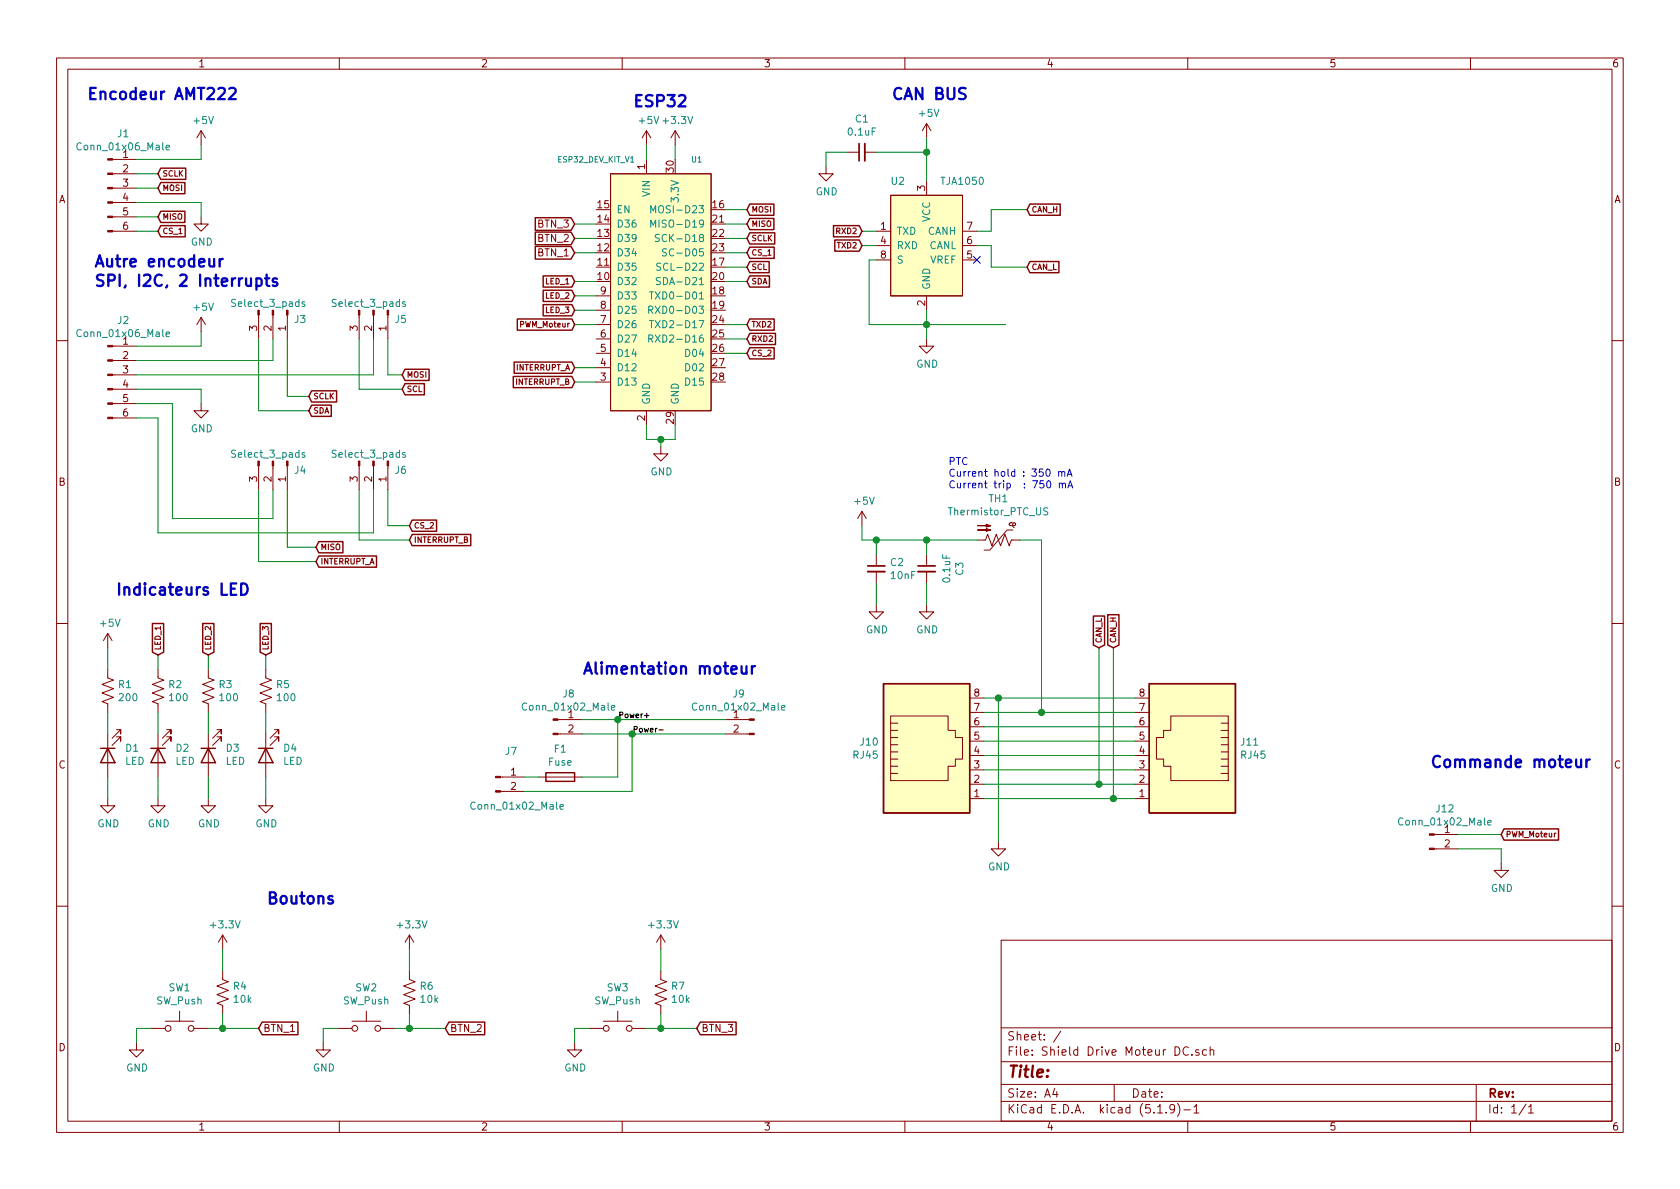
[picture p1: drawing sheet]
EESchema Schematic File Version 4
EELAYER 30 0
EELAYER END
$Descr A4 11693 8268
encoding utf-8
Sheet 1 1
Title ""
Date ""
Rev ""
Comp ""
Comment1 ""
Comment2 ""
Comment3 ""
Comment4 ""
$EndDescr
$Comp
L 1_My_Lib_ER:TJA1050 U2
U 1 1
P 6450 1700
F 0 "U2" H 6250 2150 50  0000 C CNN
F 1 "TJA1050" H 6700 2150 50  0000 C CNN
F 2 "Package_SO:SO-8_3.9x4.9mm_P1.27mm" H 6200 2100 50  0001 C CNN
F 3 "https://www.digikey.ca/en/products/detail/nxp-usa-inc/TJA1050T-CM-118/4020551" H 6200 2100 50  0001 C CNN
	1    6450 1700
	1    0    0    -1  
$EndComp
$Comp
L power:+5V #PWR022
U 1 1
P 6450 950
F 0 "#PWR022" H 6450 800 50  0001 C CNN
F 1 "+5V" H 6465 1123 50  0000 C CNN
F 2 "" H 6450 950 50  0001 C CNN
F 3 "" H 6450 950 50  0001 C CNN
	1    6450 950 
	1    0    0    -1  
$EndComp
$Comp
L power:GND #PWR023
U 1 1
P 6450 2350
F 0 "#PWR023" H 6450 2100 50  0001 C CNN
F 1 "GND" H 6455 2177 50  0000 C CNN
F 2 "" H 6450 2350 50  0001 C CNN
F 3 "" H 6450 2350 50  0001 C CNN
	1    6450 2350
	1    0    0    -1  
$EndComp
NoConn ~ 6800 1800
Wire Wire Line
	6450 1050 6450 950 
Connection ~ 6450 1050
Wire Wire Line
	6450 1050 6450 1250
Wire Wire Line
	6450 2150 6450 2250
Wire Wire Line
	7000 2250 6450 2250
Connection ~ 6450 2250
Wire Wire Line
	6450 2250 6450 2350
Wire Wire Line
	6800 1600 6900 1600
Wire Wire Line
	6900 1600 6900 1450
Wire Wire Line
	6800 1700 6900 1700
Wire Wire Line
	6900 1700 6900 1850
$Comp
L power:GND #PWR019
U 1 1
P 5750 1150
F 0 "#PWR019" H 5750 900 50  0001 C CNN
F 1 "GND" H 5755 977 50  0000 C CNN
F 2 "" H 5750 1150 50  0001 C CNN
F 3 "" H 5750 1150 50  0001 C CNN
	1    5750 1150
	1    0    0    -1  
$EndComp
Wire Wire Line
	5750 1050 5750 1150
Wire Wire Line
	6100 1800 6050 1800
Wire Wire Line
	6050 1800 6050 2250
Wire Wire Line
	6050 2250 6450 2250
Text Notes 6200 700  0    79   ~ 16
CAN BUS
Text GLabel 1100 1200 2    39   Input ~ 8
SCLK
Text GLabel 1100 1300 2    39   Input ~ 8
MOSI
Text GLabel 1100 1500 2    39   Input ~ 8
MISO
$Comp
L Connector:Conn_01x06_Male J1
U 1 1
P 750 1300
F 0 "J1" H 858 1681 50  0000 C CNN
F 1 "Conn_01x06_Male" H 858 1590 50  0000 C CNN
F 2 "1_My_Lib_FootPrint_ER:JST-6-Pos-Horizontal" H 750 1300 50  0001 C CNN
F 3 "https://www.digikey.ca/en/products/detail/molex/0022232061/26675" H 750 1300 50  0001 C CNN
	1    750  1300
	1    0    0    -1  
$EndComp
Text GLabel 1100 1600 2    39   Input ~ 8
CS_1
Wire Wire Line
	950  1600 1100 1600
Wire Wire Line
	1100 1500 950  1500
Wire Wire Line
	1100 1300 950  1300
Wire Wire Line
	950  1200 1100 1200
$Comp
L power:GND #PWR06
U 1 1
P 1400 1500
F 0 "#PWR06" H 1400 1250 50  0001 C CNN
F 1 "GND" H 1405 1327 50  0000 C CNN
F 2 "" H 1400 1500 50  0001 C CNN
F 3 "" H 1400 1500 50  0001 C CNN
	1    1400 1500
	1    0    0    -1  
$EndComp
$Comp
L power:+5V #PWR05
U 1 1
P 1400 1000
F 0 "#PWR05" H 1400 850 50  0001 C CNN
F 1 "+5V" H 1415 1173 50  0000 C CNN
F 2 "" H 1400 1000 50  0001 C CNN
F 3 "" H 1400 1000 50  0001 C CNN
	1    1400 1000
	1    0    0    -1  
$EndComp
Wire Wire Line
	1400 1000 1400 1100
Wire Wire Line
	1400 1100 950  1100
Wire Wire Line
	1400 1500 1400 1400
Wire Wire Line
	1400 1400 950  1400
$Comp
L 1_My_Lib_ER:ESP32_DEV_KIT_V1 U1
U 1 1
P 4600 2150
F 0 "U1" H 4850 3200 39  0000 C CNN
F 1 "ESP32_DEV_KIT_V1" H 4150 3200 39  0000 C CNN
F 2 "1_My_Lib_FootPrint_ER:MODULE_DEVKIT_V1_ESP32-WROOM-32" H 5150 3150 39  0001 C CNN
F 3 "" H 5150 3150 39  0001 C CNN
	1    4600 2150
	1    0    0    -1  
$EndComp
Text Notes 600  700  0    79   ~ 16
Encodeur AMT222
Text GLabel 2150 2850 2    39   Input ~ 8
SDA
Text GLabel 2800 2700 2    39   Input ~ 8
SCL
Wire Wire Line
	5200 2250 5050 2250
Wire Wire Line
	5200 2350 5050 2350
Wire Wire Line
	6100 1600 6000 1600
Wire Wire Line
	6000 1700 6100 1700
Text GLabel 5200 1650 2    39   Input ~ 8
SCLK
Text GLabel 5200 1450 2    39   Input ~ 8
MOSI
Text GLabel 5200 1550 2    39   Input ~ 8
MISO
Text GLabel 5200 1750 2    39   Input ~ 8
CS_1
Text GLabel 5200 1950 2    39   Input ~ 8
SDA
Text GLabel 5200 1850 2    39   Input ~ 8
SCL
Wire Wire Line
	5050 1450 5200 1450
Wire Wire Line
	5050 1550 5200 1550
Wire Wire Line
	5050 1650 5200 1650
Wire Wire Line
	5050 1750 5200 1750
Wire Wire Line
	5050 1850 5200 1850
Wire Wire Line
	5050 1950 5200 1950
Text GLabel 2200 3900 2    39   Input ~ 8
INTERRUPT_A
Text GLabel 2850 3750 2    39   Input ~ 8
INTERRUPT_B
Text GLabel 4000 2550 0    39   Input ~ 8
INTERRUPT_A
Text GLabel 4000 2650 0    39   Input ~ 8
INTERRUPT_B
Wire Wire Line
	4000 1550 4150 1550
Wire Wire Line
	4150 1650 4000 1650
Wire Wire Line
	4000 1750 4150 1750
Wire Wire Line
	4150 2550 4000 2550
Wire Wire Line
	4000 2650 4150 2650
$Comp
L Connector:Conn_01x02_Male J8
U 1 1
P 3850 5000
F 0 "J8" H 3958 5181 50  0000 C CNN
F 1 "Conn_01x02_Male" H 3958 5090 50  0000 C CNN
F 2 "1_My_Lib_FootPrint_ER:AMASS_XT60PW-M" H 3850 5000 50  0001 C CNN
F 3 "https://www.digikey.ca/en/products/detail/sparkfun-electronics/PRT-10474/8258064" H 3850 5000 50  0001 C CNN
	1    3850 5000
	1    0    0    -1  
$EndComp
Wire Wire Line
	5050 5000 4300 5000
Wire Wire Line
	4050 5100 4400 5100
Wire Wire Line
	4300 5000 4300 5400
Wire Wire Line
	4300 5400 4050 5400
Connection ~ 4300 5000
Wire Wire Line
	4300 5000 4050 5000
Wire Wire Line
	4400 5500 4400 5100
Connection ~ 4400 5100
Wire Wire Line
	4400 5100 5050 5100
Text Label 4300 5000 0    39   ~ 8
Power+
Text Label 4400 5100 0    39   ~ 8
Power-
Text GLabel 7150 1450 2    39   Input ~ 8
CAN_H
Text GLabel 7150 1850 2    39   Input ~ 8
CAN_L
$Comp
L power:GND #PWR026
U 1 1
P 10450 6000
F 0 "#PWR026" H 10450 5750 50  0001 C CNN
F 1 "GND" H 10455 5827 50  0000 C CNN
F 2 "" H 10450 6000 50  0001 C CNN
F 3 "" H 10450 6000 50  0001 C CNN
	1    10450 6000
	1    0    0    -1  
$EndComp
Text GLabel 10450 5800 2    39   Input ~ 8
PWM_Moteur
Wire Wire Line
	10450 5800 10150 5800
Wire Wire Line
	10150 5900 10450 5900
Wire Wire Line
	10450 5900 10450 6000
Text GLabel 4000 2250 0    39   Input ~ 8
PWM_Moteur
Wire Wire Line
	4000 2150 4150 2150
$Comp
L power:GND #PWR025
U 1 1
P 6950 5850
F 0 "#PWR025" H 6950 5600 50  0001 C CNN
F 1 "GND" H 6955 5677 50  0000 C CNN
F 2 "" H 6950 5850 50  0001 C CNN
F 3 "" H 6950 5850 50  0001 C CNN
	1    6950 5850
	1    0    0    -1  
$EndComp
Text GLabel 7750 4500 1    39   Input ~ 8
CAN_H
Text GLabel 7650 4500 1    39   Input ~ 8
CAN_L
$Comp
L Device:C_Small C1
U 1 1
P 6000 1050
F 0 "C1" V 6229 1050 50  0000 C CNN
F 1 "0.1uF" V 6138 1050 50  0000 C CNN
F 2 "Capacitor_SMD:C_0603_1608Metric_Pad1.08x0.95mm_HandSolder" H 6000 1050 50  0001 C CNN
F 3 "https://www.digikey.ca/en/products/detail/yageo/CC0603ZRY5V9BB104/2103081" H 6000 1050 50  0001 C CNN
	1    6000 1050
	0    -1   -1   0   
$EndComp
Wire Wire Line
	5750 1050 5900 1050
Wire Wire Line
	6100 1050 6450 1050
$Comp
L Device:C_Small C2
U 1 1
P 6100 3950
F 0 "C2" H 6008 3996 50  0000 R CNN
F 1 "10nF" H 6008 3905 50  0000 R CNN
F 2 "Capacitor_SMD:C_0603_1608Metric_Pad1.08x0.95mm_HandSolder" H 6100 3950 50  0001 C CNN
F 3 "https://www.digikey.ca/en/products/detail/yageo/CC0603KRX7R9BB103/302819" H 6100 3950 50  0001 C CNN
	1    6100 3950
	-1   0    0    -1  
$EndComp
$Comp
L power:GND #PWR021
U 1 1
P 6100 4200
F 0 "#PWR021" H 6100 3950 50  0001 C CNN
F 1 "GND" H 6105 4027 50  0000 C CNN
F 2 "" H 6100 4200 50  0001 C CNN
F 3 "" H 6100 4200 50  0001 C CNN
	1    6100 4200
	1    0    0    -1  
$EndComp
$Comp
L power:GND #PWR024
U 1 1
P 6450 4200
F 0 "#PWR024" H 6450 3950 50  0001 C CNN
F 1 "GND" H 6455 4027 50  0000 C CNN
F 2 "" H 6450 4200 50  0001 C CNN
F 3 "" H 6450 4200 50  0001 C CNN
	1    6450 4200
	1    0    0    -1  
$EndComp
Wire Wire Line
	6100 4200 6100 4050
Wire Wire Line
	6450 4200 6450 4050
Wire Wire Line
	6100 3850 6100 3750
Wire Wire Line
	6450 3750 6450 3850
$Comp
L power:+5V #PWR020
U 1 1
P 6000 3650
F 0 "#PWR020" H 6000 3500 50  0001 C CNN
F 1 "+5V" H 6015 3823 50  0000 C CNN
F 2 "" H 6000 3650 50  0001 C CNN
F 3 "" H 6000 3650 50  0001 C CNN
	1    6000 3650
	1    0    0    -1  
$EndComp
Wire Wire Line
	6000 3650 6000 3750
Wire Wire Line
	6000 3750 6100 3750
Connection ~ 6100 3750
$Comp
L power:+5V #PWR015
U 1 1
P 4500 1000
F 0 "#PWR015" H 4500 850 50  0001 C CNN
F 1 "+5V" H 4515 1173 50  0000 C CNN
F 2 "" H 4500 1000 50  0001 C CNN
F 3 "" H 4500 1000 50  0001 C CNN
	1    4500 1000
	1    0    0    -1  
$EndComp
$Comp
L power:GND #PWR016
U 1 1
P 4600 3100
F 0 "#PWR016" H 4600 2850 50  0001 C CNN
F 1 "GND" H 4605 2927 50  0000 C CNN
F 2 "" H 4600 3100 50  0001 C CNN
F 3 "" H 4600 3100 50  0001 C CNN
	1    4600 3100
	1    0    0    -1  
$EndComp
Wire Wire Line
	4500 2950 4500 3050
Wire Wire Line
	4600 3050 4600 3100
Wire Wire Line
	4600 3050 4700 3050
Wire Wire Line
	4700 3050 4700 2950
Connection ~ 4600 3050
Wire Wire Line
	4500 3050 4600 3050
Wire Wire Line
	4500 1000 4500 1100
$Comp
L Device:LED D1
U 1 1
P 750 5250
F 0 "D1" V 697 5132 50  0000 R CNN
F 1 "LED" V 788 5132 50  0000 R CNN
F 2 "LED_SMD:LED_0805_2012Metric_Pad1.15x1.40mm_HandSolder" H 750 5250 50  0001 C CNN
F 3 "https://www.we-online.com/components/products/datasheet/150080VS75000.pdf" H 750 5250 50  0001 C CNN
	1    750  5250
	0    -1   1    0   
$EndComp
$Comp
L Device:R_US R1
U 1 1
P 750 4800
F 0 "R1" H 818 4846 50  0000 L CNN
F 1 "200" H 818 4755 50  0000 L CNN
F 2 "Resistor_SMD:R_0805_2012Metric_Pad1.20x1.40mm_HandSolder" V 790 4790 50  0001 C CNN
F 3 "https://www.digikey.ca/en/products/detail/yageo/AC0805FR-07200RL/5896662" H 750 4800 50  0001 C CNN
	1    750  4800
	1    0    0    -1  
$EndComp
$Comp
L power:+5V #PWR01
U 1 1
P 750 4500
F 0 "#PWR01" H 750 4350 50  0001 C CNN
F 1 "+5V" H 765 4673 50  0000 C CNN
F 2 "" H 750 4500 50  0001 C CNN
F 3 "" H 750 4500 50  0001 C CNN
	1    750  4500
	1    0    0    -1  
$EndComp
Wire Wire Line
	750  4500 750  4650
Wire Wire Line
	750  4950 750  5100
$Comp
L power:GND #PWR02
U 1 1
P 750 5550
F 0 "#PWR02" H 750 5300 50  0001 C CNN
F 1 "GND" H 755 5377 50  0000 C CNN
F 2 "" H 750 5550 50  0001 C CNN
F 3 "" H 750 5550 50  0001 C CNN
	1    750  5550
	1    0    0    -1  
$EndComp
Wire Wire Line
	750  5400 750  5550
$Comp
L Device:R_US R2
U 1 1
P 1100 4800
F 0 "R2" H 1168 4846 50  0000 L CNN
F 1 "100" H 1168 4755 50  0000 L CNN
F 2 "Resistor_SMD:R_0805_2012Metric_Pad1.20x1.40mm_HandSolder" V 1140 4790 50  0001 C CNN
F 3 "https://www.digikey.ca/en/products/detail/yageo/RC0805FR-07100RL/727543" H 1100 4800 50  0001 C CNN
	1    1100 4800
	1    0    0    -1  
$EndComp
$Comp
L Device:R_US R3
U 1 1
P 1450 4800
F 0 "R3" H 1518 4846 50  0000 L CNN
F 1 "100" H 1518 4755 50  0000 L CNN
F 2 "Resistor_SMD:R_0805_2012Metric_Pad1.20x1.40mm_HandSolder" V 1490 4790 50  0001 C CNN
F 3 "https://www.digikey.ca/en/products/detail/yageo/RC0805FR-07100RL/727543" H 1450 4800 50  0001 C CNN
	1    1450 4800
	1    0    0    -1  
$EndComp
$Comp
L power:GND #PWR04
U 1 1
P 1100 5550
F 0 "#PWR04" H 1100 5300 50  0001 C CNN
F 1 "GND" H 1105 5377 50  0000 C CNN
F 2 "" H 1100 5550 50  0001 C CNN
F 3 "" H 1100 5550 50  0001 C CNN
	1    1100 5550
	1    0    0    -1  
$EndComp
Wire Wire Line
	1100 5400 1100 5550
$Comp
L power:GND #PWR09
U 1 1
P 1450 5550
F 0 "#PWR09" H 1450 5300 50  0001 C CNN
F 1 "GND" H 1455 5377 50  0000 C CNN
F 2 "" H 1450 5550 50  0001 C CNN
F 3 "" H 1450 5550 50  0001 C CNN
	1    1450 5550
	1    0    0    -1  
$EndComp
Wire Wire Line
	1450 5400 1450 5550
Wire Wire Line
	1100 4950 1100 5100
Wire Wire Line
	1450 4950 1450 5100
Text GLabel 1100 4550 1    39   Input ~ 8
LED_1
Text GLabel 1450 4550 1    39   Input ~ 8
LED_2
Wire Wire Line
	1100 4550 1100 4650
Wire Wire Line
	1450 4550 1450 4650
Text GLabel 4000 1950 0    39   Input ~ 8
LED_1
Text GLabel 4000 2050 0    39   Input ~ 8
LED_2
Wire Wire Line
	4000 2050 4150 2050
Wire Wire Line
	4150 1950 4000 1950
Text Notes 800  4150 0    79   ~ 16
Indicateurs LED
$Comp
L Device:LED D2
U 1 1
P 1100 5250
F 0 "D2" V 1047 5132 50  0000 R CNN
F 1 "LED" V 1138 5132 50  0000 R CNN
F 2 "1_My_Lib_FootPrint_ER:LED_0805_HandSolder" H 1100 5250 50  0001 C CNN
F 3 "https://www.we-online.com/components/products/datasheet/150080VS75000.pdf" H 1100 5250 50  0001 C CNN
	1    1100 5250
	0    -1   1    0   
$EndComp
$Comp
L Device:LED D3
U 1 1
P 1450 5250
F 0 "D3" V 1397 5132 50  0000 R CNN
F 1 "LED" V 1488 5132 50  0000 R CNN
F 2 "1_My_Lib_FootPrint_ER:LED_0805_HandSolder" H 1450 5250 50  0001 C CNN
F 3 "https://www.we-online.com/components/products/datasheet/150080VS75000.pdf" H 1450 5250 50  0001 C CNN
	1    1450 5250
	0    -1   1    0   
$EndComp
$Comp
L Connector:Conn_01x02_Male J12
U 1 1
P 9950 5800
F 0 "J12" H 10058 5981 50  0000 C CNN
F 1 "Conn_01x02_Male" H 10058 5890 50  0000 C CNN
F 2 "Connector_JST:JST_EH_B2B-EH-A_1x02_P2.50mm_Vertical" H 9950 5800 50  0001 C CNN
F 3 "https://www.digikey.ca/en/products/detail/molex/0022272021/1130577" H 9950 5800 50  0001 C CNN
	1    9950 5800
	1    0    0    -1  
$EndComp
$Comp
L Device:C_Small C3
U 1 1
P 6450 3950
F 0 "C3" V 6679 3950 50  0000 C CNN
F 1 "0.1uF" V 6588 3950 50  0000 C CNN
F 2 "Capacitor_SMD:C_0603_1608Metric_Pad1.08x0.95mm_HandSolder" H 6450 3950 50  0001 C CNN
F 3 "https://www.digikey.ca/en/products/detail/yageo/CC0603ZRY5V9BB104/2103081" H 6450 3950 50  0001 C CNN
	1    6450 3950
	1    0    0    -1  
$EndComp
$Comp
L Device:Fuse F1
U 1 1
P 3900 5400
F 0 "F1" V 3703 5400 50  0000 C CNN
F 1 "Fuse" V 3794 5400 50  0000 C CNN
F 2 "1_My_Lib_FootPrint_ER:FUSE_3555-2" V 3830 5400 50  0001 C CNN
F 3 "https://www.digikey.ca/en/products/detail/keystone-electronics/3555-2/2137311" H 3900 5400 50  0001 C CNN
	1    3900 5400
	0    1    1    0   
$EndComp
Wire Wire Line
	3750 5400 3650 5400
Wire Wire Line
	3650 5500 4400 5500
Connection ~ 6450 3750
Wire Wire Line
	6450 3750 6800 3750
Wire Wire Line
	6100 3750 6450 3750
Text Notes 4400 750  0    79   ~ 16
ESP32
Text GLabel 2800 2600 2    39   Input ~ 8
MOSI
Text GLabel 2200 3800 2    39   Input ~ 8
MISO
$Comp
L Connector:Conn_01x06_Male J2
U 1 1
P 750 2600
F 0 "J2" H 858 2981 50  0000 C CNN
F 1 "Conn_01x06_Male" H 858 2890 50  0000 C CNN
F 2 "1_My_Lib_FootPrint_ER:JST-6-Pos-Horizontal" H 750 2600 50  0001 C CNN
F 3 "https://www.digikey.ca/en/products/detail/molex/0022232061/26675" H 750 2600 50  0001 C CNN
	1    750  2600
	1    0    0    -1  
$EndComp
Text GLabel 2850 3650 2    39   Input ~ 8
CS_2
Wire Wire Line
	950  2900 1100 2900
$Comp
L power:GND #PWR08
U 1 1
P 1400 2800
F 0 "#PWR08" H 1400 2550 50  0001 C CNN
F 1 "GND" H 1405 2627 50  0000 C CNN
F 2 "" H 1400 2800 50  0001 C CNN
F 3 "" H 1400 2800 50  0001 C CNN
	1    1400 2800
	1    0    0    -1  
$EndComp
$Comp
L power:+5V #PWR07
U 1 1
P 1400 2300
F 0 "#PWR07" H 1400 2150 50  0001 C CNN
F 1 "+5V" H 1415 2473 50  0000 C CNN
F 2 "" H 1400 2300 50  0001 C CNN
F 3 "" H 1400 2300 50  0001 C CNN
	1    1400 2300
	1    0    0    -1  
$EndComp
Wire Wire Line
	1400 2300 1400 2400
Wire Wire Line
	1400 2400 950  2400
Wire Wire Line
	1400 2700 950  2700
Text GLabel 5200 2450 2    39   Input ~ 8
CS_2
Wire Wire Line
	5050 2450 5200 2450
Wire Wire Line
	1400 2700 1400 2800
$Comp
L Connector:Conn_01x03_Male J3
U 1 1
P 1900 2150
F 0 "J3" V 1962 2294 50  0000 L CNN
F 1 "Select_3_pads" V 1850 1850 50  0000 L CNN
F 2 "1_My_Lib_FootPrint_ER:Select_3_pads" H 1900 2150 50  0001 C CNN
F 3 "~" H 1900 2150 50  0001 C CNN
	1    1900 2150
	0    1    1    0   
$EndComp
Text GLabel 2150 2750 2    39   Input ~ 8
SCLK
Wire Wire Line
	1900 2350 1900 2500
Wire Wire Line
	950  2500 1900 2500
Wire Wire Line
	1800 2850 2150 2850
Wire Wire Line
	2150 2750 2000 2750
Wire Wire Line
	1800 2350 1800 2850
Wire Wire Line
	2000 2350 2000 2750
Wire Wire Line
	2600 2600 2600 2350
Wire Wire Line
	950  2600 2600 2600
Wire Wire Line
	2800 2600 2700 2600
Wire Wire Line
	2800 2700 2500 2700
Wire Wire Line
	2500 2700 2500 2350
Wire Wire Line
	2000 3800 2200 3800
Wire Wire Line
	2700 3400 2700 3650
Wire Wire Line
	2700 3650 2850 3650
Wire Wire Line
	950  2800 1200 2800
Wire Wire Line
	1900 3400 1900 3600
Wire Wire Line
	1900 3600 1200 3600
Wire Wire Line
	1200 2800 1200 3600
Wire Wire Line
	2600 3400 2600 3700
Wire Wire Line
	2600 3700 1100 3700
Wire Wire Line
	1100 2900 1100 3700
Wire Wire Line
	2000 3400 2000 3800
Wire Wire Line
	2200 3900 1800 3900
Wire Wire Line
	1800 3400 1800 3900
Wire Wire Line
	2850 3750 2500 3750
Wire Wire Line
	2500 3750 2500 3400
Text Notes 650  2000 0    79   ~ 16
Autre encodeur\nSPI, I2C, 2 Interrupts
$Comp
L Device:R_US R5
U 1 1
P 1850 4800
F 0 "R5" H 1918 4846 50  0000 L CNN
F 1 "100" H 1918 4755 50  0000 L CNN
F 2 "Resistor_SMD:R_0805_2012Metric_Pad1.20x1.40mm_HandSolder" V 1890 4790 50  0001 C CNN
F 3 "https://www.digikey.ca/en/products/detail/yageo/RC0805FR-07100RL/727543" H 1850 4800 50  0001 C CNN
	1    1850 4800
	1    0    0    -1  
$EndComp
$Comp
L power:GND #PWR011
U 1 1
P 1850 5550
F 0 "#PWR011" H 1850 5300 50  0001 C CNN
F 1 "GND" H 1855 5377 50  0000 C CNN
F 2 "" H 1850 5550 50  0001 C CNN
F 3 "" H 1850 5550 50  0001 C CNN
	1    1850 5550
	1    0    0    -1  
$EndComp
Wire Wire Line
	1850 5400 1850 5550
Wire Wire Line
	1850 4950 1850 5100
Text GLabel 1850 4550 1    39   Input ~ 8
LED_3
Wire Wire Line
	1850 4550 1850 4650
$Comp
L Device:LED D4
U 1 1
P 1850 5250
F 0 "D4" V 1797 5132 50  0000 R CNN
F 1 "LED" V 1888 5132 50  0000 R CNN
F 2 "1_My_Lib_FootPrint_ER:LED_0805_HandSolder" H 1850 5250 50  0001 C CNN
F 3 "https://www.we-online.com/components/products/datasheet/150080VS75000.pdf" H 1850 5250 50  0001 C CNN
	1    1850 5250
	0    -1   1    0   
$EndComp
Text GLabel 4000 2150 0    39   Input ~ 8
LED_3
Wire Wire Line
	4000 2250 4150 2250
Text Notes 9950 5350 0    79   ~ 16
Commande moteur
$Comp
L Connector:Conn_01x02_Male J7
U 1 1
P 3450 5400
F 0 "J7" H 3558 5581 50  0000 C CNN
F 1 "Conn_01x02_Male" H 3600 5200 50  0000 C CNN
F 2 "1_My_Lib_FootPrint_ER:AMASS_XT60PW-M" H 3450 5400 50  0001 C CNN
F 3 "https://www.digikey.ca/en/products/detail/sparkfun-electronics/PRT-10474/8258064" H 3450 5400 50  0001 C CNN
	1    3450 5400
	1    0    0    -1  
$EndComp
$Comp
L Connector:Conn_01x02_Male J9
U 1 1
P 5250 5000
F 0 "J9" H 5358 5181 50  0000 C CNN
F 1 "Conn_01x02_Male" H 5358 5090 50  0000 C CNN
F 2 "1_My_Lib_FootPrint_ER:AMASS_XT60PW-M" H 5250 5000 50  0001 C CNN
F 3 "https://www.digikey.ca/en/products/detail/sparkfun-electronics/PRT-10474/8258064" H 5250 5000 50  0001 C CNN
	1    5250 5000
	-1   0    0    -1  
$EndComp
Wire Wire Line
	2700 2600 2700 2350
Wire Wire Line
	6850 5450 7650 5450
Wire Wire Line
	6850 5350 7900 5350
Wire Wire Line
	6850 5250 7900 5250
Wire Wire Line
	7750 4500 7750 5550
Wire Wire Line
	6850 5550 7750 5550
Connection ~ 7750 5550
Wire Wire Line
	7750 5550 7900 5550
Wire Wire Line
	7650 4500 7650 5450
Wire Wire Line
	6850 5150 7900 5150
Wire Wire Line
	6850 4950 7250 4950
Wire Wire Line
	6850 5050 7900 5050
Wire Wire Line
	7900 4850 6950 4850
Connection ~ 7650 5450
Wire Wire Line
	7650 5450 7900 5450
Wire Wire Line
	6950 5850 6950 4850
Connection ~ 6950 4850
Wire Wire Line
	6950 4850 6850 4850
Connection ~ 7250 4950
Wire Wire Line
	7250 4950 7900 4950
Text Notes 4050 4700 0    79   ~ 16
Alimentation moteur
$Comp
L Device:Thermistor_PTC_US TH1
U 1 1
P 6950 3750
F 0 "TH1" V 6660 3750 50  0000 C CNN
F 1 "Thermistor_PTC_US" V 6751 3750 50  0000 C CNN
F 2 "Resistor_SMD:R_1206_3216Metric_Pad1.30x1.75mm_HandSolder" H 7000 3550 50  0001 L CNN
F 3 "https://www.digikey.ca/en/products/detail/bel-fuse-inc/0ZCJ0035AF2E/4156132" H 6950 3750 50  0001 C CNN
	1    6950 3750
	0    1    1    0   
$EndComp
Wire Wire Line
	7250 3750 7100 3750
Wire Wire Line
	7250 3750 7250 4950
Text Notes 6600 3400 0    50   ~ 0
PTC\nCurrent hold : 350 mA\nCurrent trip  : 750 mA
$Comp
L Connector:RJ45 J10
U 1 1
P 6450 5250
F 0 "J10" H 6120 5346 50  0000 R CNN
F 1 "RJ45" H 6120 5255 50  0000 R CNN
F 2 "Connector_RJ:RJ45_Amphenol_54602-x08_Horizontal" V 6450 5275 50  0001 C CNN
F 3 "https://www.digikey.ca/en/products/detail/amphenol-cs-fci/54601-908WPLF/1488544" V 6450 5275 50  0001 C CNN
	1    6450 5250
	1    0    0    -1  
$EndComp
$Comp
L Switch:SW_Push SW1
U 1 1
P 1250 7150
F 0 "SW1" H 1250 7435 50  0000 C CNN
F 1 "SW_Push" H 1250 7344 50  0000 C CNN
F 2 "1_My_Lib_FootPrint_ER:SW_TS09-63-25-WT-160-SMT-TR" H 1250 7350 50  0001 C CNN
F 3 "https://www.digikey.ca/en/products/detail/cui-devices/TS09-63-25-WT-160-SMT-TR/15839066" H 1250 7350 50  0001 C CNN
	1    1250 7150
	1    0    0    -1  
$EndComp
$Comp
L Device:R_US R4
U 1 1
P 1550 6900
F 0 "R4" H 1618 6946 50  0000 L CNN
F 1 "10k" H 1618 6855 50  0000 L CNN
F 2 "Resistor_SMD:R_0603_1608Metric_Pad0.98x0.95mm_HandSolder" V 1590 6890 50  0001 C CNN
F 3 "https://www.digikey.ca/en/products/detail/yageo/RC0603FR-0710KL/726880" H 1550 6900 50  0001 C CNN
	1    1550 6900
	1    0    0    -1  
$EndComp
$Comp
L power:GND #PWR03
U 1 1
P 950 7250
F 0 "#PWR03" H 950 7000 50  0001 C CNN
F 1 "GND" H 955 7077 50  0000 C CNN
F 2 "" H 950 7250 50  0001 C CNN
F 3 "" H 950 7250 50  0001 C CNN
	1    950  7250
	1    0    0    -1  
$EndComp
Wire Wire Line
	950  7250 950  7150
Wire Wire Line
	950  7150 1050 7150
Wire Wire Line
	1450 7150 1550 7150
Wire Wire Line
	1550 7150 1550 7050
Wire Wire Line
	1550 6750 1550 6600
Text GLabel 1800 7150 2    50   Input ~ 0
BTN_1
Wire Wire Line
	1800 7150 1550 7150
Connection ~ 1550 7150
$Comp
L Switch:SW_Push SW2
U 1 1
P 2550 7150
F 0 "SW2" H 2550 7435 50  0000 C CNN
F 1 "SW_Push" H 2550 7344 50  0000 C CNN
F 2 "1_My_Lib_FootPrint_ER:SW_TS09-63-25-WT-160-SMT-TR" H 2550 7350 50  0001 C CNN
F 3 "https://www.digikey.ca/en/products/detail/cui-devices/TS09-63-25-WT-160-SMT-TR/15839066" H 2550 7350 50  0001 C CNN
	1    2550 7150
	1    0    0    -1  
$EndComp
$Comp
L Device:R_US R6
U 1 1
P 2850 6900
F 0 "R6" H 2918 6946 50  0000 L CNN
F 1 "10k" H 2918 6855 50  0000 L CNN
F 2 "Resistor_SMD:R_0603_1608Metric_Pad0.98x0.95mm_HandSolder" V 2890 6890 50  0001 C CNN
F 3 "https://www.digikey.ca/en/products/detail/yageo/RC0603FR-0710KL/726880" H 2850 6900 50  0001 C CNN
	1    2850 6900
	1    0    0    -1  
$EndComp
$Comp
L power:GND #PWR012
U 1 1
P 2250 7250
F 0 "#PWR012" H 2250 7000 50  0001 C CNN
F 1 "GND" H 2255 7077 50  0000 C CNN
F 2 "" H 2250 7250 50  0001 C CNN
F 3 "" H 2250 7250 50  0001 C CNN
	1    2250 7250
	1    0    0    -1  
$EndComp
Wire Wire Line
	2250 7250 2250 7150
Wire Wire Line
	2250 7150 2350 7150
Wire Wire Line
	2750 7150 2850 7150
Wire Wire Line
	2850 7150 2850 7050
Wire Wire Line
	2850 6750 2850 6600
Text GLabel 3100 7150 2    50   Input ~ 0
BTN_2
Wire Wire Line
	3100 7150 2850 7150
Connection ~ 2850 7150
Text Notes 1850 6300 0    79   ~ 16
Boutons
Text GLabel 4000 1750 0    50   Input ~ 0
BTN_1
Text GLabel 4000 1650 0    50   Input ~ 0
BTN_2
Text GLabel 6000 1600 0    39   Input ~ 8
RXD2
Text GLabel 6000 1700 0    39   Input ~ 8
TXD2
Text GLabel 5200 2350 2    39   Input ~ 8
RXD2
Text GLabel 5200 2250 2    39   Input ~ 8
TXD2
$Comp
L Connector:RJ45 J11
U 1 1
P 8300 5250
F 0 "J11" H 7970 5346 50  0000 R CNN
F 1 "RJ45" H 7970 5255 50  0000 R CNN
F 2 "Connector_RJ:RJ45_Amphenol_54602-x08_Horizontal" V 8300 5275 50  0001 C CNN
F 3 "https://www.digikey.ca/en/products/detail/amphenol-cs-fci/54601-908WPLF/1488544" V 8300 5275 50  0001 C CNN
	1    8300 5250
	-1   0    0    -1  
$EndComp
$Comp
L power:+3.3V #PWR018
U 1 1
P 4700 1000
F 0 "#PWR018" H 4700 850 50  0001 C CNN
F 1 "+3.3V" H 4715 1173 50  0000 C CNN
F 2 "" H 4700 1000 50  0001 C CNN
F 3 "" H 4700 1000 50  0001 C CNN
	1    4700 1000
	1    0    0    -1  
$EndComp
Wire Wire Line
	4700 1000 4700 1100
$Comp
L power:+3.3V #PWR010
U 1 1
P 1550 6600
F 0 "#PWR010" H 1550 6450 50  0001 C CNN
F 1 "+3.3V" H 1565 6773 50  0000 C CNN
F 2 "" H 1550 6600 50  0001 C CNN
F 3 "" H 1550 6600 50  0001 C CNN
	1    1550 6600
	1    0    0    -1  
$EndComp
$Comp
L power:+3.3V #PWR013
U 1 1
P 2850 6600
F 0 "#PWR013" H 2850 6450 50  0001 C CNN
F 1 "+3.3V" H 2865 6773 50  0000 C CNN
F 2 "" H 2850 6600 50  0001 C CNN
F 3 "" H 2850 6600 50  0001 C CNN
	1    2850 6600
	1    0    0    -1  
$EndComp
$Comp
L Switch:SW_Push SW3
U 1 1
P 4300 7150
F 0 "SW3" H 4300 7435 50  0000 C CNN
F 1 "SW_Push" H 4300 7344 50  0000 C CNN
F 2 "1_My_Lib_FootPrint_ER:SW_TS09-63-25-WT-160-SMT-TR" H 4300 7350 50  0001 C CNN
F 3 "https://www.digikey.ca/en/products/detail/cui-devices/TS09-63-25-WT-160-SMT-TR/15839066" H 4300 7350 50  0001 C CNN
	1    4300 7150
	1    0    0    -1  
$EndComp
$Comp
L Device:R_US R7
U 1 1
P 4600 6900
F 0 "R7" H 4668 6946 50  0000 L CNN
F 1 "10k" H 4668 6855 50  0000 L CNN
F 2 "Resistor_SMD:R_0603_1608Metric_Pad0.98x0.95mm_HandSolder" V 4640 6890 50  0001 C CNN
F 3 "https://www.digikey.ca/en/products/detail/yageo/RC0603FR-0710KL/726880" H 4600 6900 50  0001 C CNN
	1    4600 6900
	1    0    0    -1  
$EndComp
$Comp
L power:GND #PWR014
U 1 1
P 4000 7250
F 0 "#PWR014" H 4000 7000 50  0001 C CNN
F 1 "GND" H 4005 7077 50  0000 C CNN
F 2 "" H 4000 7250 50  0001 C CNN
F 3 "" H 4000 7250 50  0001 C CNN
	1    4000 7250
	1    0    0    -1  
$EndComp
Wire Wire Line
	4000 7250 4000 7150
Wire Wire Line
	4000 7150 4100 7150
Wire Wire Line
	4500 7150 4600 7150
Wire Wire Line
	4600 7150 4600 7050
Wire Wire Line
	4600 6750 4600 6600
Text GLabel 4850 7150 2    50   Input ~ 0
BTN_3
Wire Wire Line
	4850 7150 4600 7150
Connection ~ 4600 7150
$Comp
L power:+3.3V #PWR017
U 1 1
P 4600 6600
F 0 "#PWR017" H 4600 6450 50  0001 C CNN
F 1 "+3.3V" H 4615 6773 50  0000 C CNN
F 2 "" H 4600 6600 50  0001 C CNN
F 3 "" H 4600 6600 50  0001 C CNN
	1    4600 6600
	1    0    0    -1  
$EndComp
Text GLabel 4000 1550 0    50   Input ~ 0
BTN_3
$Comp
L Connector:Conn_01x03_Male J5
U 1 1
P 2600 2150
F 0 "J5" V 2662 2294 50  0000 L CNN
F 1 "Select_3_pads" V 2550 1850 50  0000 L CNN
F 2 "1_My_Lib_FootPrint_ER:Select_3_pads" H 2600 2150 50  0001 C CNN
F 3 "~" H 2600 2150 50  0001 C CNN
	1    2600 2150
	0    1    1    0   
$EndComp
$Comp
L Connector:Conn_01x03_Male J4
U 1 1
P 1900 3200
F 0 "J4" V 1962 3344 50  0000 L CNN
F 1 "Select_3_pads" V 1850 2900 50  0000 L CNN
F 2 "1_My_Lib_FootPrint_ER:Select_3_pads" H 1900 3200 50  0001 C CNN
F 3 "~" H 1900 3200 50  0001 C CNN
	1    1900 3200
	0    1    1    0   
$EndComp
$Comp
L Connector:Conn_01x03_Male J6
U 1 1
P 2600 3200
F 0 "J6" V 2662 3344 50  0000 L CNN
F 1 "Select_3_pads" V 2550 2900 50  0000 L CNN
F 2 "1_My_Lib_FootPrint_ER:Select_3_pads" H 2600 3200 50  0001 C CNN
F 3 "~" H 2600 3200 50  0001 C CNN
	1    2600 3200
	0    1    1    0   
$EndComp
Wire Wire Line
	6900 1450 7150 1450
Wire Wire Line
	6900 1850 7150 1850
$EndSCHEMATC
